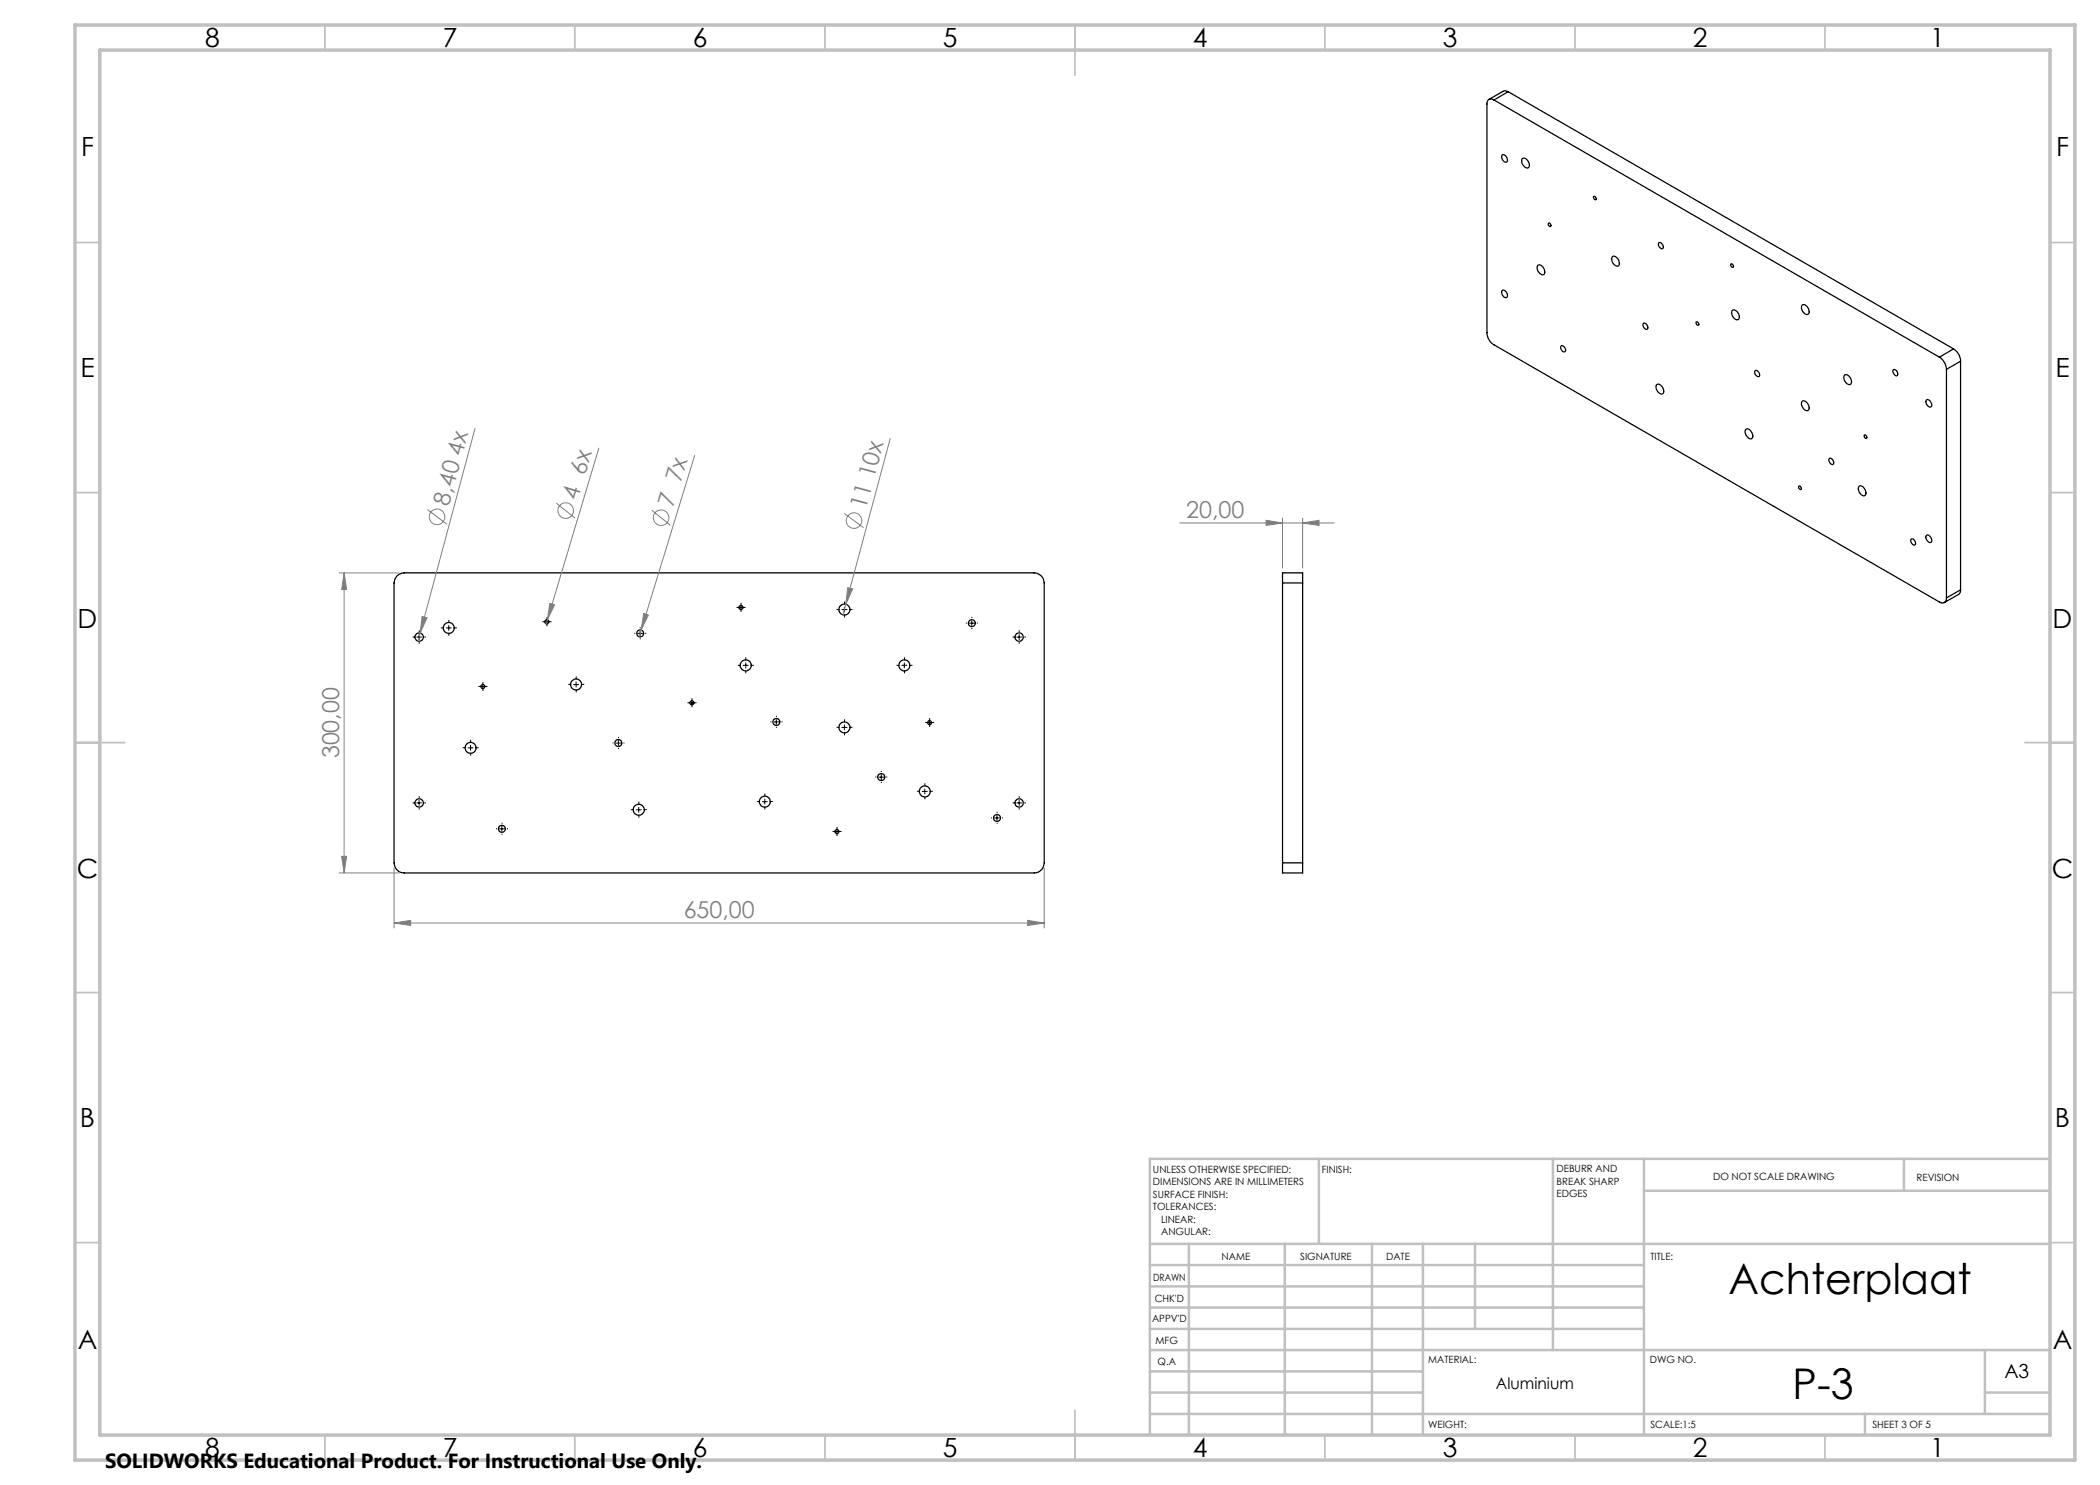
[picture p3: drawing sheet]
<svg xmlns="http://www.w3.org/2000/svg" width="420mm" height="297mm" viewBox="0 0 420 297" stroke-linecap="round" stroke-linejoin="round" font-family="sans-serif">
<g fill="none" stroke="#000" stroke-width=".25">
<path d="M298.8 20a.85 .85 0 0 0-1-.1 .85 .85 0 0 0-.4 .9v45.7a2.97 2.97 0 0 0 1.4 2.5l89.1 51.4a.86 .86 0 0 0 1 .1 .86 .86 0 0 0 .4-.9M298.8 20l89.1 51.4M301.6 18.3l-.8-.1-3 1.7M301.6 18.3l-2.8 1.7M301.6 18.3l89.1 51.5M300.4 31a.93 .93 0 0 1 .9 .4 .93 .93 0 0 1 0 1 1.01 1.01 0 0 1-.9-1.4zM304.4 31.8a.94 .94 0 0 1 1.4 .8 .64 .64 0 0 1-.1 1 .64 .64 0 0 1-1-.4l-.4-.8zM318.7 39.3a.38 .38 0 0 1 .4 .2 .38 .38 0 0 1 0 .5l-.3-.3zM300.4 58.1a.89 .89 0 0 1 1.1 1.1l-.1 .2a.73 .73 0 0 1-.7-.1 .73 .73 0 0 1-.3-.7zM307.5 53.1a.92 .92 0 0 1 1.4 .8v.3a.55 .55 0 0 1-.2 .7 .55 .55 0 0 1-.7-.2l-.5-.7-.1-.5zM309.7 44.6a.4 .4 0 0 1 .4 .3 .4 .4 0 0 1-.1 .4l-.3-.2zM322.4 51.4a.92 .92 0 0 1 1.4 .8v.3a.55 .55 0 0 1-.2 .7 .55 .55 0 0 1-.7-.2l-.5-.7-.1-.5z"/>
<path d="M331.8 48.5a.77 .77 0 0 1 .7 .4 .77 .77 0 0 1-.1 .9 .86 .86 0 0 1-.6-1.3zM346.1 52.8a.38 .38 0 0 1 .5 .2 .38 .38 0 0 1-.1 .5l-.3-.3zM312.3 69.1a.75 .75 0 0 1 .7 .5 .75 .75 0 0 1-.1 .8 .82 .82 0 0 1-.6-1.3zM328.6 64.7a.71 .71 0 0 1 .8 .4 .71 .71 0 0 1 0 .8 .94 .94 0 0 1-.8-1.2zM331.3 77a.92 .92 0 0 1 1.3 .7l.1 .3a.54 .54 0 0 1-.2 .8 .54 .54 0 0 1-.7-.2l-.5-.7-.1-.5zM339.3 64.3a.41 .41 0 0 1 .4 .3 .41 .41 0 0 1-.1 .4l-.3-.2zM346.4 62.1a.96 .96 0 0 1 1.4 .8v.3a.6 .6 0 0 1-.3 .8 .6 .6 0 0 1-.8-.5l-.3-.7zM351.1 74.1a.77 .77 0 0 1 .7 .4 .77 .77 0 0 1-.1 .8 .86 .86 0 0 1-.6-1.2zM360.4 61.1a.96 .96 0 0 1 1.3 .7l.1 .3a.6 .6 0 0 1-.4 .8 .6 .6 0 0 1-.7-.4l-.4-.8zM368.9 75.1a.96 .96 0 0 1 1.3 .8 .63 .63 0 0 1-.1 1 .63 .63 0 0 1-1-.4l-.3-.8zM378.7 73.9a.79 .79 0 0 1 .6 1.3 .86 .86 0 0 1-.6-1.3zM387.9 71.4a3.1 3.1 0 0 1 1.4 2.5"/>
<path d="M389.3 73.9v45.7M390.7 69.8a2.97 2.97 0 0 1 1.4 2.4M390.7 69.8l-2.8 1.6M392.1 72.2l-2.8 1.7M392.1 72.2v45.8M349.1 85.9a.92 .92 0 0 1 1.3 .8 .59 .59 0 0 1 .1 .9 .59 .59 0 0 1-.9-.1l-.5-.7-.1-.5zM359.8 97.2a.35 .35 0 0 1 .4 .3 .35 .35 0 0 1-.2 .4l-.3-.4zM360.5 80.2a1.27 1.27 0 0 1 1.1 1.9 1.27 1.27 0 0 1-1.1-1.9zM365.8 91.8a.71 .71 0 0 1 .8 .3 .71 .71 0 0 1-.1 .8 .94 .94 0 0 1-.7-1.1zM371.9 97.2a1.27 1.27 0 0 1 1.1 1.9 1.27 1.27 0 0 1-1.1-1.9zM372.9 87a.4 .4 0 0 1 .4 .2 .4 .4 0 0 1-.1 .5l-.3-.2zM385.3 80a.9 .9 0 0 1 1.1 1.1l-.1 .2a.82 .82 0 0 1-.9-.1 .82 .82 0 0 1-.2-.9z"/>
<path d="M79.4 115.2l.6-.4 .8-.2h126a2.05 2.05 0 0 1 2 2v56a2.05 2.05 0 0 1-2 2h-126a2.05 2.05 0 0 1-2-2v-56l.2-.8zM256.5 116.6v-2h4v2M256.5 116.6h4M256.5 116.6v56M260.5 116.6v56M382.3 107.8a.79 .79 0 0 1 .6 1.2 .86 .86 0 0 1-.6-1.2zM385.3 107.1a.9 .9 0 0 1 1.1 1.1l-.1 .2a.82 .82 0 0 1-.9-.2 .82 .82 0 0 1-.2-.8zM392.1 118l-.1 .5-.3 .4-2.8 1.6M392.1 118l-2.8 1.6M256.5 172.6v2h4v-2M256.5 172.6h4"/>
<circle cx="83.8" cy="127.4" r=".85"/>
<circle cx="89.7" cy="125.6" r="1.09"/>
<circle cx="96.6" cy="137.3" r=".4"/>
<circle cx="109.4" cy="124.4" r=".4"/>
<circle cx="115.2" cy="136.9" r="1.09"/>
<circle cx="128" cy="126.7" r=".7"/>
<circle cx="148.2" cy="121.5" r=".39"/>
<circle cx="149.1" cy="133.1" r="1.1"/>
<circle cx="168.9" cy="121.9" r="1.1"/>
<circle cx="180.9" cy="133.1" r="1.09"/>
<circle cx="194.4" cy="124.6" r=".7"/>
<circle cx="203.8" cy="127.4" r=".85"/>
<circle cx="94.1" cy="149.6" r="1.1"/>
<circle cx="123.7" cy="148.6" r=".7"/>
<circle cx="138.4" cy="140.6" r=".4"/>
<circle cx="155.3" cy="144.4" r=".7"/>
<circle cx="168.9" cy="145.5" r="1.1"/>
<circle cx="176.2" cy="155.4" r=".71"/>
<circle cx="185" cy="158.3" r="1.1"/>
<circle cx="185.9" cy="144.5" r=".4"/>
<circle cx="83.8" cy="160.6" r=".84"/>
<circle cx="100.4" cy="165.8" r=".7"/>
<circle cx="127.8" cy="162" r="1.1"/>
<circle cx="153" cy="160.3" r="1.1"/>
<circle cx="167.4" cy="166.3" r=".4"/>
<circle cx="199.4" cy="163.6" r=".7"/>
<circle cx="203.8" cy="160.6" r=".84"/>
</g>
<g fill="none" stroke="#808080" stroke-width=".2">
<path d="M95 85.7l-11 40.9M119.8 89.6l-10.3 34.4M138.9 91.1l-10.7 34.9M178 87.7l-9.4 35.3M67.8 114.6h12M68.8 114.6l.5 3.3h-1zM68.8 114.6v60M85.5 101.9l3.8 2.9M111.3 100.6l3.7 3M130.4 102.1l3.7 3M168.9 102.7l3.8 2.8M169.5 117.5l1 .3-1.3 3.1z"/>
<path d="M235.9 104.6h31M253.2 104.1l3.3 .5-3.3 .5zM256.5 103.6v10M260.5 104.6l3.3-.5v1zM260.5 103.6v10M84 126.6l-.4 1.6M84.4 123.3l1 .2-1.4 3.1zM109.5 124l-.2 .7M110 120.7l.9 .3-1.4 3zM128.2 126l-.4 1.3M128.7 122.7l1 .3-1.5 3zM67.8 174.6h12"/>
<path d="M68.3 171.3h1l-.5 3.3zM78.8 173.6v12M208.8 173.6v12M78.8 184.6l3.3-.5v1zM78.8 184.6h130M205.5 184.1l3.3 .5-3.3 .5z"/>
<circle cx="87.4" cy="103.4" r="1.56"/>
<circle cx="113.2" cy="102.1" r="1.56"/>
<circle cx="132.2" cy="103.5" r="1.55"/>
<circle cx="170.8" cy="104.1" r="1.55"/>
</g>
<g fill="none" stroke="#000" stroke-width=".2" stroke-dasharray="15.2 1.3 1.3 1.3" stroke-linecap="butt">
<path d="M82.8 127.4h-.3M83.8 126.4v-.3M83.8 128.4v.3M84.8 127.4h.4M88.8 125.6h-.6M89.8 124.6v-.6M89.8 126.6v.6M90.8 125.6h.6M96.1 137.3h-.4M96.6 136.8v-.4M96.6 137.8v.4M97.1 137.3h.4"/>
<path d="M108.9 124.3h-.4M109.4 123.8v-.4M109.4 124.8v.4M109.9 124.3h.4M114.2 136.9h-.6M115.2 135.9v-.6M115.2 137.9v.6M116.2 136.9h.6M127 126.7h-.2M128 125.7v-.2M128 127.7v.2M129 126.7h.2"/>
<path d="M147.7 121.5h-.4M148.2 133.1h-.6M148.2 121v-.4M148.2 122v.4M148.7 121.5h.4M149.2 132.1v-.6M149.2 134.1v.6M150.2 133.1h.6M167.9 121.9h-.6M168.9 120.9v-.6M168.9 122.9v.6M169.9 121.9h.6"/>
<path d="M179.9 133.1h-.6M180.9 132.1v-.6M180.9 134.1v.6M181.9 133.1h.6M193.4 124.6h-.2M194.4 123.6v-.2M194.4 125.6v.2M195.4 124.6h.2M202.8 127.4h-.3M203.8 126.4v-.3M203.8 128.4v.3M204.8 127.4h.4"/>
<path d="M83.8 159.6v-.4M93.1 149.5h-.6M94.1 148.5v-.6M94.1 150.5v.6M95.1 149.5h.6M122.7 148.6h-.2M123.7 147.6v-.2M123.7 149.6v.2M124.7 148.6h.2M137.9 140.6h-.4M138.4 140.1v-.4M138.4 141.1v.4"/>
<path d="M138.9 140.6h.4M153 159.3v-.6M154.3 144.4h-.2M155.3 143.4v-.2M155.3 145.4v.2M156.3 144.4h.2M167.9 145.5h-.6M168.9 144.5v-.6M168.9 146.5v.6M169.9 145.5h.6M175.3 155.4h-.2M176.3 154.4v-.2"/>
<path d="M176.3 156.4v.2M177.3 155.4h.2M184 158.3h-.6M185 157.3v-.6M185 159.3v.6M185.4 144.5h-.4M185.9 144v-.4M185.9 145v.4M186 158.3h.6M186.4 144.5h.4M203.8 159.6v-.4M82.8 160.6h-.3"/>
<path d="M83.8 161.6v.3M84.8 160.6h.4M99.4 165.8h-.2M100.4 164.8v-.2M100.4 166.8v.2M101.4 165.8h.2M126.8 161.9h-.6M127.8 160.9v-.6M127.8 162.9v.6M128.8 161.9h.6M152 160.3h-.6M153 161.3v.6"/>
<path d="M154 160.3h.6M166.9 166.3h-.4M167.4 165.8v-.4M167.4 166.8v.4M167.9 166.3h.4M198.4 163.6h-.2M199.4 162.6v-.2M199.4 164.6v.2M200.4 163.6h.2M202.8 160.6h-.3M203.8 161.6v.3M204.8 160.6h.4"/>
</g>
<g fill="none" stroke="#000" stroke-width=".2">
<path d="M83.3 127.4h1M83.8 126.9v1M89.3 125.6h.9M89.7 125.1v1M96.1 137.3h1M96.6 136.8v1M108.9 124.4h1M109.4 123.9v1M114.7 136.9h1M115.2 136.4v1M127.5 126.7h1M128 126.2v1"/>
<path d="M147.7 121.5h1M148.2 121v1M148.6 133.1h1M149.2 132.6v1M168.4 121.9h1M168.9 121.4v1M180.4 133.1h1M180.9 132.6v1M193.9 124.6h1M194.3 124.1v1M203.3 127.4h1M203.8 126.9v1"/>
<path d="M93.6 149.6h1M94.1 149v1.1M123.2 148.6h1M123.7 148.1v1M137.9 140.6h1M138.4 140.1v1M153 159.8v1M154.8 144.4h1M155.3 143.9v1M168.4 145.5h1M168.9 145v1M175.8 155.4h.9"/>
<path d="M176.2 154.9v1M184.5 158.3h1M185 157.8v1M185.4 144.5h1M185.9 144v1M83.3 160.6h1M83.8 160.1v1M99.9 165.8h1M100.4 165.3v1M127.2 162h1.1M127.7 161.5v1M152.5 160.3h1"/>
<path d="M166.9 166.3h1M167.4 165.8v1M198.9 163.6h1M199.4 163.1v1M203.3 160.6h1M203.8 160.1v1"/>
</g>
<g fill="none" stroke="#c0c0c0" stroke-width=".35">
<path d="M65 5v5M115 5v5M165 5v5M215 5v10M265 5v5M315 5v5M365 5v5M15 48.5h5M410 48.5h5M15 98.5h5M410 98.5h5M15 148.5h10"/>
<path d="M405 148.5h10M15 198.5h5M410 198.5h5M15 248.5h5M410 248.5h5M65 287v5M115 287v5M165 287v5M215 282v10M265 287v5M315 287v5M365 287v5"/>
</g>
<g fill="none" stroke="#c0c0c0" stroke-width=".5">
<path d="M263.8 231.8v17M310.6 231.8v38.2M328.8 231.8v55.2M328.8 238.2h81.2M380.8 231.8v6.4M410 231.8h-180v55.2M230 248.8h180M230 257.3h98.8M230 253h98.8M237.8 248.8v38.2M257 248.8v38.2M274.4 248.8v38.2"/>
<path d="M284.6 248.8v38.2M295 248.8v17M230 265.8h98.8M230 261.5h98.8M230 278.5h54.6M230 274.3h54.6M230 270h180M397 278.5h13M397 270v12.8M230 282.8h180M373 282.8v4.2"/>
</g>
<path d="M15 5h400v287h-400zM20 10h390v277h-390z" fill="none" stroke="#c0c0c0" stroke-width=".7"/>
<g fill="#808080">
<path d="M128.7 122.7l1 .3-1.5 3z"/>
<path d="M110 120.7l.9 .3-1.4 3z"/>
<path d="M169.5 117.5l1 .3-1.3 3.1z"/>
<path d="M84.4 123.3l1 .2-1.4 3.1z"/>
<path d="M78.8 184.6l3.3-.5v1zM205.5 184.1l3.3 .5-3.3 .5zM253.2 104.1l3.3 .5-3.3 .5zM260.5 104.6l3.3-.5v1z"/>
<path d="M68.8 114.6l.5 3.3h-1zM68.3 171.3h1l-.5 3.3z"/>
</g>
<g font-size="8.5">
<text x="345.7" y="258.8">Achterplaat</text>
<text x="358.5" y="279.7">P-3</text>
</g>
<g font-size="5.3">
<text x="41" y="9.5">8</text>
<text x="88.5" y="9.5">7</text>
<text x="138.5" y="9.5">6</text>
<text x="188.5" y="9.5">5</text>
<text x="238.5" y="9.5">4</text>
<text x="288.5" y="9.5">3</text>
<text x="338.5" y="9.5">2</text>
<text x="386" y="9.5">1</text>
<text x="16.2" y="31.2">F</text>
<text x="411.2" y="31.2">F</text>
<text x="16.1" y="75.5">E</text>
<text x="411.1" y="75.5">E</text>
<text x="15.5" y="125.5">D</text>
<text x="410.5" y="125.5">D</text>
<text x="15.4" y="175.5">C</text>
<text x="410.4" y="175.5">C</text>
<text x="16" y="225.5">B</text>
<text x="411" y="225.5">B</text>
<text x="15.5" y="269.7">A</text>
<text x="410.5" y="269.7">A</text>
<text x="41" y="291.5">8</text>
<text x="88.5" y="291.5">7</text>
<text x="138.5" y="291.5">6</text>
<text x="188.5" y="291.5">5</text>
<text x="238.5" y="291.5">4</text>
<text x="288.5" y="291.5">3</text>
<text x="338.5" y="291.5">2</text>
<text x="386" y="291.5">1</text>
</g>
<g font-size="4.7" fill="#808080">
<text x="89.7" y="101.3" transform="rotate(-75 89.7 101.3)">8,40 4x</text>
<text x="115.5" y="100.1" transform="rotate(-73 115.5 100.1)">4 6x</text>
<text x="134.6" y="101.6" transform="rotate(-73 134.6 101.6)">7 7x</text>
<text x="173.1" y="102.1" transform="rotate(-75 173.1 102.1)">11 10x</text>
<text x="237.3" y="103.6">20,00</text>
<text x="67.8" y="151.7" transform="rotate(-90 67.8 151.7)">300,00</text>
<text x="136.7" y="183.6">650,00</text>
</g>
<text font-size="4.1" x="21" y="293.7">SOLIDWORKS Educational Product. For Instructional Use Only.</text>
<text font-size="3.9" x="400.9" y="275.5">A3</text>
<text font-size="3.2" x="299.2" y="277.9">Aluminium</text>
<g font-size="2">
<text x="230.6" y="234.6">UNLESS OTHERWISE SPECIFIED:</text>
<text x="230.6" y="237.1">DIMENSIONS ARE IN MILLIMETERS</text>
<text x="230.6" y="239.6">SURFACE FINISH:</text>
<text x="264.4" y="234.6">FINISH:</text>
<text x="311.3" y="234.5">DEBURR AND</text>
<text x="311.3" y="237">BREAK SHARP</text>
<text x="311.3" y="239.5">EDGES</text>
<text x="342.6" y="236">DO NOT SCALE DRAWING</text>
<text x="383.3" y="236.2">REVISION</text>
<text x="230.6" y="242.1">TOLERANCES:</text>
<text x="232.2" y="244.6">LINEAR:</text>
<text x="232.2" y="247.1">ANGULAR:</text>
<text x="244.3" y="252">NAME</text>
<text x="260" y="251.9">SIGNATURE</text>
<text x="277.2" y="251.9">DATE</text>
<text x="330.1" y="251.9">TITLE:</text>
<text x="230.6" y="256.1">DRAWN</text>
<text x="230.9" y="260.3">CHK'D</text>
<text x="230.4" y="264.4">APPV'D</text>
<text x="231.1" y="268.8">MFG</text>
<text x="231.5" y="273">Q.A</text>
<text x="285.6" y="272.5">MATERIAL:</text>
<text x="330" y="272.5">DWG NO.</text>
<text x="285.6" y="285.5">WEIGHT:</text>
<text x="330.1" y="285.6">SCALE:1:5</text>
<text x="374.5" y="285.6">SHEET 3 OF 5</text>
</g>
</svg>
